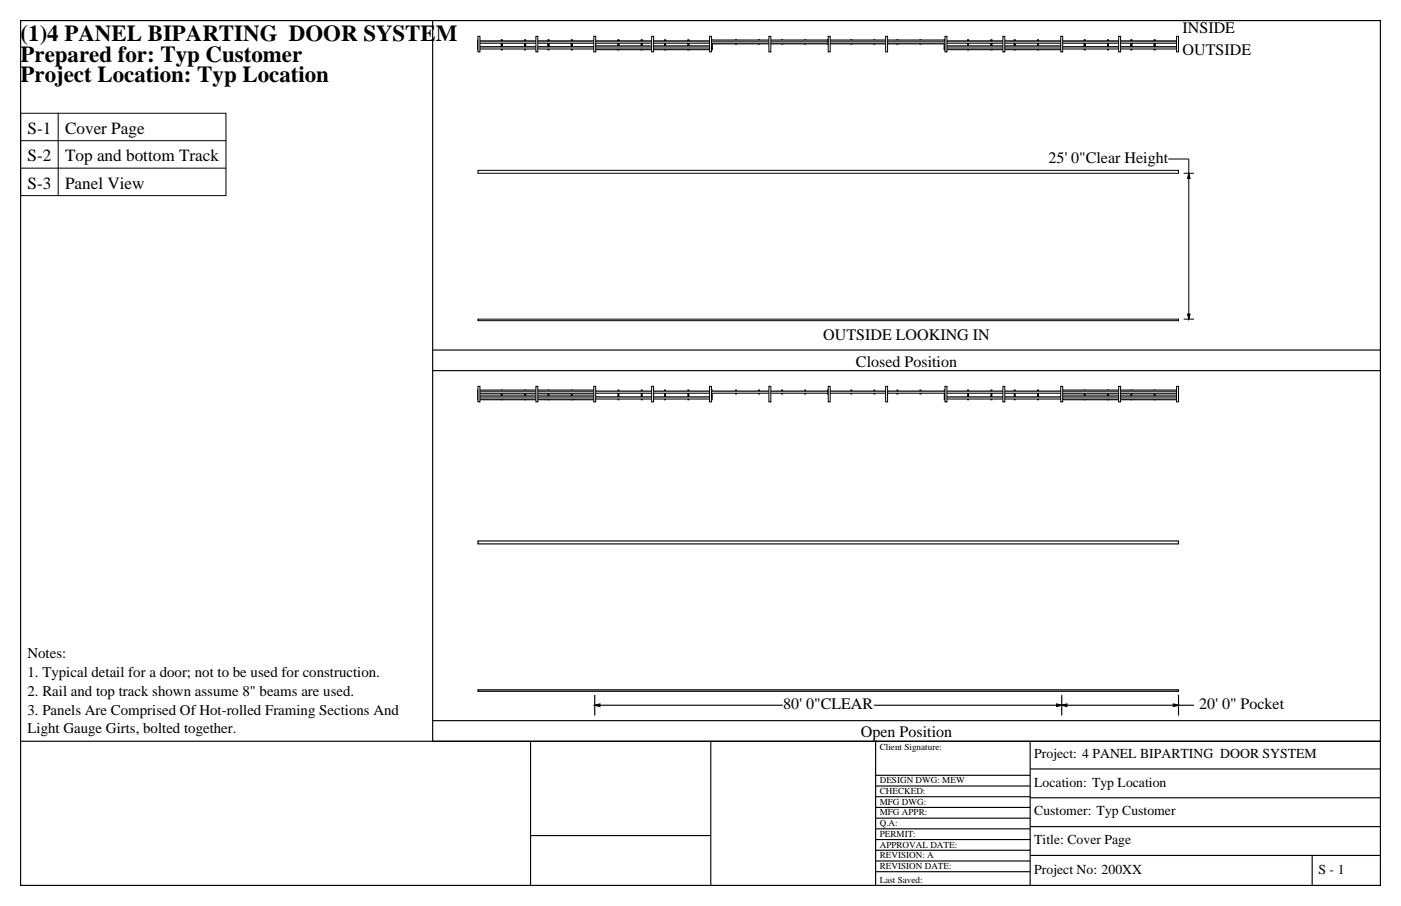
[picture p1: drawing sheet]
<svg xmlns="http://www.w3.org/2000/svg" width="432mm" height="279mm" viewBox="0 0 432 279" stroke-linecap="round" stroke-linejoin="round" font-family="sans-serif">
<g fill="none" stroke="#000" stroke-width=".35">
<path d="M6.3 6.4h419.1v266.6h-419.1zM133.3 6.4v222.2M133.3 107.9h292.1M133.3 114.3h292.1M147.3 166.8h215.9v.9h-215.9zM147.3 212.7h215.9v.5h-215.9zM183.3 214.3v6.4M183.3 217.5h184.7M327.2 214.3v6.4M363.2 214.3v6.4M6.3 228.6h419.1M133.3 222.2h292.1"/>
<path d="M163.5 228.6v44.4M219.1 228.6v44.4M269.9 239.1h47.6M269.9 228.6v44.4M317.5 237.1h107.9M317.5 228.6v44.4M163.5 257.7h55.6M269.9 258.9h47.6M269.9 255.6h47.6M269.9 252.3h47.6M269.9 249h47.6M269.9 245.7h47.6"/>
<path d="M269.9 242.4h47.6M317.5 254.9h107.9M317.5 246h107.9M269.9 268.8h47.6M269.9 265.5h47.6M269.9 262.2h47.6M317.5 263.8h107.9M404.4 263.8v9.2"/>
</g>
<g fill="none" stroke="#000" stroke-width=".31">
<path d="M6.3 34.9h63.3v25.4h-63.3zM17.9 34.9v25.4M6.3 43.4h63.3M6.3 51.9h63.3M147.3 120.3h.3v3h-.3zM154.5 120.3h.3v3h-.3zM161.7 120.3h.3v3h-.3zM168.9 120.3h.3v3h-.3zM176.1 120.3h.3v3h-.3zM183.3 120.3h.3v3h-.3zM190.5 120.3h.3v3h-.3zM197.6 120.3h.3v3h-.3z"/>
<path d="M204.8 120.3h.3v3h-.3zM212 120.3h.3v3h-.3zM219.2 120.3h.3v3h-.3zM226.7 120.3h.3v1.2h-.3zM233.8 120.3h.3v1.2h-.3zM240.9 120.3h.3v1.2h-.3zM248 120.3h.3v1.2h-.3zM255.1 120.3h.3v1.2h-.3zM262.2 120.3h.3v1.2h-.3zM269.3 120.3h.3v1.2h-.3zM276.4 120.3h.3v1.2h-.3zM283.5 120.3h.3v1.2h-.3z"/>
<path d="M291 120.3h.3v3h-.3zM298.2 120.3h.3v3h-.3zM305.4 120.3h.3v3h-.3zM312.6 120.3h.3v3h-.3zM319.8 120.3h.3v3h-.3zM327 120.3h.3v3h-.3zM334.2 120.3h.3v3h-.3zM341.4 120.3h.3v3h-.3zM348.5 120.3h.3v3h-.3zM355.7 120.3h.3v3h-.3zM362.9 120.3h.3v3h-.3z"/>
</g>
<path d="M183.3 217.5l1.6-.4v.8zM325.6 217.1l1.6 .4-1.6 .4zM327.2 217.5l1.6-.4v.8zM361.6 217.1l1.6 .4-1.6 .4z" fill="#000" stroke="#000" stroke-width=".35"/>
<g fill="#fff" stroke="#fff" stroke-width=".35">
<path d="M241.4 215.4h27.7v4.2h-27.7z" fill-rule="evenodd"/>
<path d="M369.6 215.4h26.2v4.2h-26.2z" fill-rule="evenodd"/>
</g>
<g fill="#fff" stroke="#000" stroke-width=".31">
<path d="M147.3 120.7h215.9v.4h-215.9z" fill-rule="evenodd"/>
<path d="M147.3 122.4h72v.5h-72z" fill-rule="evenodd"/>
<path d="M291.3 122.4h71.9v.5h-71.9z" fill-rule="evenodd"/>
<path d="M147.3 120.3h36v1.2h-36z" fill-rule="evenodd"/>
<path d="M327.2 120.3h36v1.2h-36z" fill-rule="evenodd"/>
<path d="M147.3 122.1h36v1.2h-36z" fill-rule="evenodd"/>
<path d="M327.2 122.1h36v1.2h-36z" fill-rule="evenodd"/>
<path d="M147.3 120.7h108v.5h-108z" fill-rule="evenodd"/>
<path d="M255.3 120.7h107.9v.5h-107.9z" fill-rule="evenodd"/>
<path d="M147.3 122.4h72v.6h-72z" fill-rule="evenodd"/>
<path d="M291.3 122.4h71.9v.6h-71.9z" fill-rule="evenodd"/>
<path d="M147.3 119.2h.6v4.7h-.6z" fill-rule="evenodd"/>
<path d="M362.6 119.2h.6v4.7h-.6z" fill-rule="evenodd"/>
<path d="M255.3 119.2h.6v4.7h-.6z" fill-rule="evenodd"/>
<path d="M237 119.2h.6v4.7h-.6z" fill-rule="evenodd"/>
<path d="M273 119.2h.6v4.7h-.6z" fill-rule="evenodd"/>
<path d="M218.7 119.2h.6v4.7h-.6z" fill-rule="evenodd"/>
<path d="M291.3 119.2h.6v4.7h-.6z" fill-rule="evenodd"/>
<path d="M200.8 119.2h.6v4.7h-.6z" fill-rule="evenodd"/>
<path d="M309.1 119.2h.6v4.7h-.6z" fill-rule="evenodd"/>
<path d="M183 119.2h.6v4.7h-.6z" fill-rule="evenodd"/>
<path d="M326.9 119.2h.6v4.7h-.6z" fill-rule="evenodd"/>
<path d="M165.2 119.2h.6v4.7h-.6z" fill-rule="evenodd"/>
<path d="M344.8 119.2h.6v4.7h-.6z" fill-rule="evenodd"/>
</g>
<g fill="none" stroke="#000" stroke-width=".31">
<path d="M147.3 12.3h.3v3h-.3zM154.5 12.3h.3v3h-.3zM161.7 12.3h.3v3h-.3zM168.9 12.3h.3v3h-.3zM176.1 12.3h.3v3h-.3zM183.3 12.3h.3v3h-.3zM190.5 12.3h.3v3h-.3zM197.6 12.3h.3v3h-.3zM204.8 12.3h.3v3h-.3zM212 12.3h.3v3h-.3zM219.2 12.3h.3v3h-.3zM226.7 12.3h.3v1.2h-.3z"/>
<path d="M233.8 12.3h.3v1.2h-.3zM240.9 12.3h.3v1.2h-.3zM248 12.3h.3v1.2h-.3zM255.1 12.3h.3v1.2h-.3zM262.2 12.3h.3v1.2h-.3zM269.3 12.3h.3v1.2h-.3zM276.4 12.3h.3v1.2h-.3zM283.5 12.3h.3v1.2h-.3zM291 12.3h.3v3h-.3zM298.2 12.3h.3v3h-.3zM305.4 12.3h.3v3h-.3zM312.6 12.3h.3v3h-.3z"/>
<path d="M319.8 12.3h.3v3h-.3zM327 12.3h.3v3h-.3zM334.2 12.3h.3v3h-.3zM341.4 12.3h.3v3h-.3zM348.5 12.3h.3v3h-.3zM355.7 12.3h.3v3h-.3zM362.9 12.3h.3v3h-.3zM147.3 52.5h215.9v.9h-215.9zM360 49h6.4v49.4M364.8 53.4h3.2M147.3 98.4h215.9v.5h-215.9zM364.8 98.4h3.2"/>
</g>
<path d="M366.4 53.4l.4 1.6h-.8zM366 96.8h.8l-.4 1.6z" fill="#000" stroke="#000" stroke-width=".31"/>
<g fill="#fff" stroke="#000" stroke-width=".31">
<path d="M147.3 12.7h215.9v.5h-215.9z" fill-rule="evenodd"/>
<path d="M147.3 14.5h72v.5h-72z" fill-rule="evenodd"/>
<path d="M291.3 14.5h71.9v.5h-71.9z" fill-rule="evenodd"/>
</g>
<g fill="none" stroke="#000" stroke-width=".31">
<path d="M147.3 12.3h.3v3h-.3zM154.5 12.3h.3v3h-.3zM161.7 12.3h.3v3h-.3zM168.9 12.3h.3v3h-.3zM176.1 12.3h.3v3h-.3zM183.3 12.3h.3v3h-.3zM190.5 12.3h.3v3h-.3zM197.6 12.3h.3v3h-.3zM204.8 12.3h.3v3h-.3zM212 12.3h.3v3h-.3zM219.2 12.3h.3v3h-.3zM226.7 12.3h.3v1.2h-.3z"/>
<path d="M233.8 12.3h.3v1.2h-.3zM240.9 12.3h.3v1.2h-.3zM248 12.3h.3v1.2h-.3zM255.1 12.3h.3v1.2h-.3zM262.2 12.3h.3v1.2h-.3zM269.3 12.3h.3v1.2h-.3zM276.4 12.3h.3v1.2h-.3zM283.5 12.3h.3v1.2h-.3zM291 12.3h.3v3h-.3zM298.2 12.3h.3v3h-.3zM305.4 12.3h.3v3h-.3zM312.6 12.3h.3v3h-.3z"/>
<path d="M319.8 12.3h.3v3h-.3zM327 12.3h.3v3h-.3zM334.2 12.3h.3v3h-.3zM341.4 12.3h.3v3h-.3zM348.5 12.3h.3v3h-.3zM355.7 12.3h.3v3h-.3zM362.9 12.3h.3v3h-.3z"/>
</g>
<g fill="#fff" stroke="#000" stroke-width=".31">
<path d="M147.3 12.7h215.9v.5h-215.9z" fill-rule="evenodd"/>
<path d="M147.3 14.5h72v.5h-72z" fill-rule="evenodd"/>
<path d="M291.3 14.5h71.9v.5h-71.9z" fill-rule="evenodd"/>
<path d="M255.3 12.3h36v1.2h-36z" fill-rule="evenodd"/>
<path d="M183.3 14.1h36v1.2h-36z" fill-rule="evenodd"/>
<path d="M291.3 14.1h35.9v1.2h-35.9z" fill-rule="evenodd"/>
<path d="M219.3 12.3h36v1.2h-36z" fill-rule="evenodd"/>
<path d="M147.3 12.7h108v.6h-108z" fill-rule="evenodd"/>
<path d="M255.3 12.7h107.9v.6h-107.9z" fill-rule="evenodd"/>
<path d="M147.3 14.5h72v.6h-72z" fill-rule="evenodd"/>
<path d="M291.3 14.5h71.9v.6h-71.9z" fill-rule="evenodd"/>
<path d="M147.3 11.2h.6v4.8h-.6z" fill-rule="evenodd"/>
<path d="M362.6 11.2h.6v4.8h-.6z" fill-rule="evenodd"/>
<path d="M255.3 11.2h.6v4.8h-.6z" fill-rule="evenodd"/>
<path d="M237 11.2h.6v4.8h-.6z" fill-rule="evenodd"/>
<path d="M273 11.2h.6v4.8h-.6z" fill-rule="evenodd"/>
<path d="M218.7 11.2h.6v4.8h-.6z" fill-rule="evenodd"/>
<path d="M291.3 11.2h.6v4.8h-.6z" fill-rule="evenodd"/>
<path d="M200.8 11.2h.6v4.8h-.6z" fill-rule="evenodd"/>
<path d="M309.1 11.2h.6v4.8h-.6z" fill-rule="evenodd"/>
<path d="M183 11.2h.6v4.8h-.6z" fill-rule="evenodd"/>
<path d="M326.9 11.2h.6v4.8h-.6z" fill-rule="evenodd"/>
<path d="M165.2 11.2h.6v4.8h-.6z" fill-rule="evenodd"/>
<path d="M344.8 11.2h.6v4.8h-.6z" fill-rule="evenodd"/>
</g>
<g font-size="7.1">
<text x="6.3" y="12.7">(1)4 PANEL BIPARTING DOOR SYSTEM</text>
<text x="6.3" y="19.1">Prepared for: Typ Customer</text>
<text x="6.3" y="25.4">Project Location: Typ Location</text>
</g>
<g font-size="5.3">
<text x="8.5" y="41.3">S-1</text>
<text x="20.1" y="41.3">Cover Page</text>
<text x="8.5" y="49.7">S-2</text>
<text x="20.1" y="49.7">Top and bottom Track</text>
<text x="8.5" y="58.2">S-3</text>
<text x="20.1" y="58.2">Panel View</text>
</g>
<g font-size="4.9">
<text x="364.5" y="10.2">INSIDE</text>
<text x="364.5" y="17">OUTSIDE</text>
<text x="323.1" y="50.3">25' 0&quot;Clear Height</text>
<text x="253.8" y="104.8">OUTSIDE LOOKING IN</text>
<text x="263.8" y="113">Closed Position</text>
<text x="241.4" y="218.5">80' 0&quot;CLEAR</text>
<text x="369.6" y="218.5">20' 0&quot; Pocket</text>
<text x="265.3" y="227.3">Open Position</text>
</g>
<text font-size="4.9" fill="#fff" x="364.5" y="118.1">INSIDE</text>
<g font-size="4.6">
<text x="8.5" y="203">Notes:</text>
<text x="8.5" y="208.9">1. Typical detail for a door; not to be used for construction.</text>
<text x="8.5" y="214.7">2. Rail and top track shown assume 8&quot; beams are used.</text>
<text x="8.5" y="220.6">3. Panels Are Comprised Of Hot-rolled Framing Sections And</text>
<text x="8.5" y="226.1">Light Gauge Girts, bolted together.</text>
</g>
<g font-size="4.2">
<text x="318.8" y="233.7">Project: 4 PANEL BIPARTING DOOR SYSTEM</text>
<text x="318.8" y="242.6">Location: Typ Location</text>
<text x="318.8" y="251.5">Customer: Typ Customer</text>
<text x="318.8" y="260.3">Title: Cover Page</text>
<text x="318.8" y="269.6">Project No: 200XX</text>
<text x="406.4" y="269.6">S - 1</text>
</g>
<g font-size="2.8">
<text x="271.1" y="231.1">Client Signature:</text>
<text x="271.1" y="244.9">CHECKED:</text>
<text x="271.1" y="241.6">DESIGN DWG: MEW</text>
<text x="271.1" y="251.5">MFG APPR:</text>
<text x="271.1" y="248.2">MFG DWG:</text>
<text x="271.1" y="254.8">Q.A:</text>
<text x="271.1" y="261.4">APPROVAL DATE:</text>
<text x="271.1" y="258.1">PERMIT:</text>
<text x="271.1" y="268">REVISION DATE:</text>
<text x="271.1" y="264.7">REVISION: A</text>
<text x="271.1" y="272.2">Last Saved:</text>
</g>
</svg>
